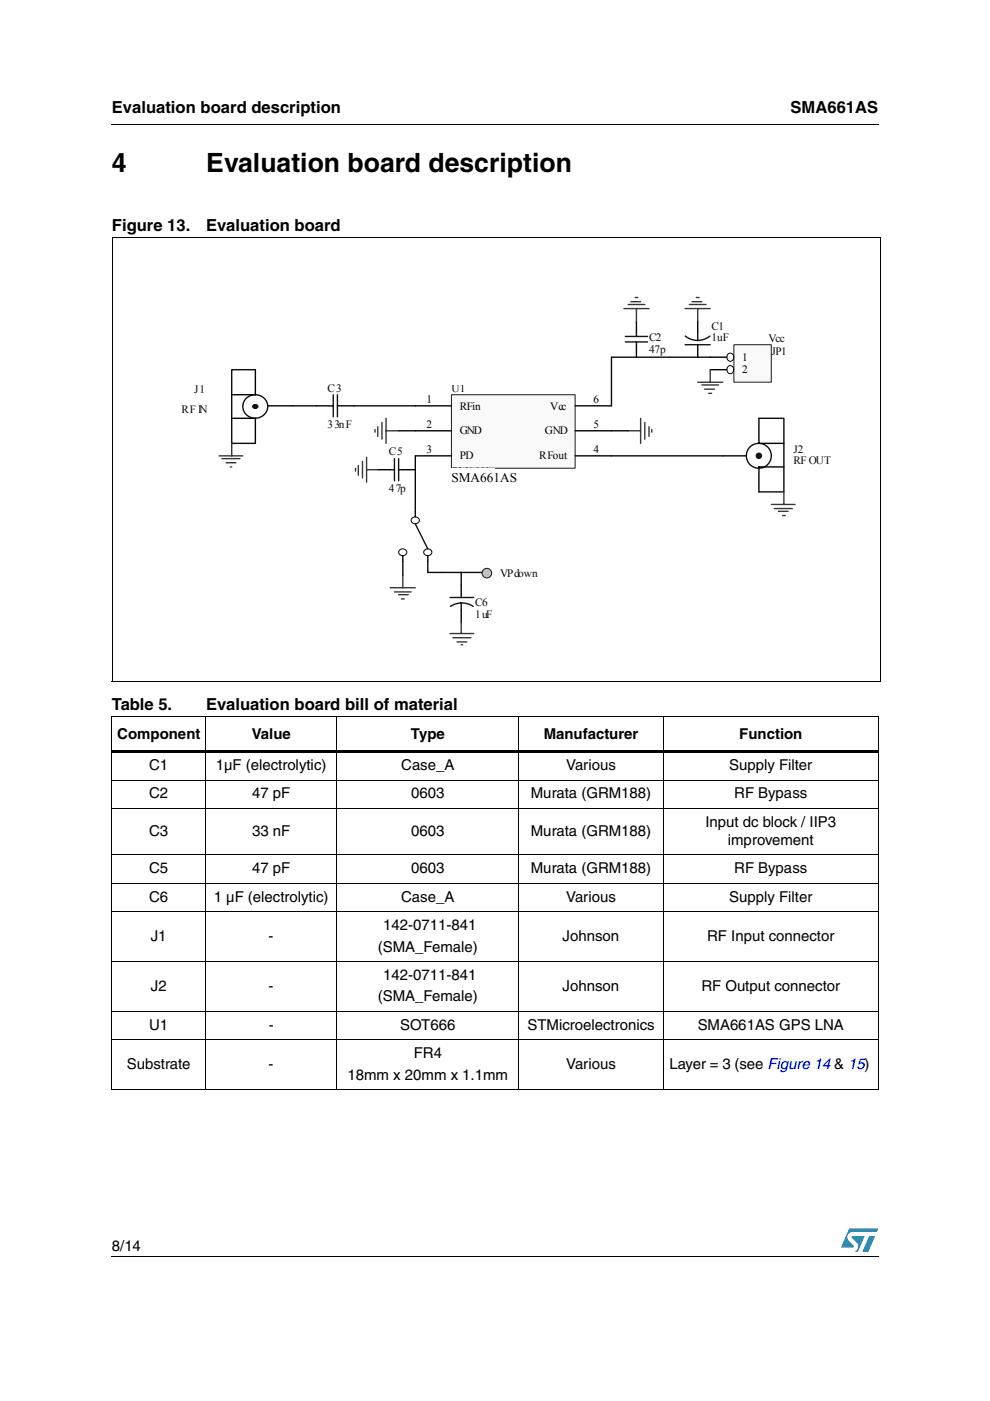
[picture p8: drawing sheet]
<svg xmlns="http://www.w3.org/2000/svg" width="210mm" height="297mm" viewBox="0 0 210 297" stroke-linecap="round" stroke-linejoin="round" font-family="sans-serif">
<g fill="#009ad9">
<path d="M184.3 262.1h1.2l-1.4 3.3h-1.3z"/>
<path d="M180.1 260.5h6.1l-.3 .7h-5.1a1.13 1.13 0 0 0-1.1 .7 1.13 1.13 0 0 0 .3 1.2l1 1v.3l-2.7 .1z"/>
<path d="M180.6 262.1h2.7l-1.4 3.3h-.7a1.18 1.18 0 0 0 .5-1.9l-1.1-1.1z"/>
</g>
<path d="M23.6 26.2l.1 .2zM23.6 266.3l.1 .1z" fill="#000"/>
<path d="M23.7 26.3h162.6M23.7 266.3h162.6" fill="none" stroke="#000" stroke-width=".21"/>
<g fill="#fff">
<path d="M92.2 78.6h6.6v6.2h-6.6z"/>
<path d="M92.3 70.6h6.6v5.6h-6.6z"/>
<path d="M123.3 73h4.3v2.9h-4.3z"/>
<path d="M124 78.2h4.4v6.5h-4.4z"/>
<path d="M99.3 87.8h10.7v5.7h-10.7z"/>
<path d="M30.2 50.2h156.5v94.4h-156.5z"/>
<path d="M30.2 50.2h156.5v94.1h-156.5z"/>
</g>
<g fill="none" stroke="#363636" stroke-width=".29">
<path d="M132.3 65.4h5.3M133.2 64.6h3.5M133.8 64h2M134.7 63.1h.5M134.9 65.4v2.7M145.3 65.4h5.3M146.2 64.6h3.5M146.7 64h2.1M147.6 63.1h.6M147.9 65.4v2.7M46.5 96.6h5M47.1 97.2h3.8"/>
<path d="M47.9 98.1h2.1M48.8 99h.3M49.1 94v2.6M79.5 91.1v.5M80.1 90.5v2M81 89.6v3.5M81.9 88.7v5.3M81.9 91.3h2.6M163.6 107h5M164.1 107.8h3.9M165 108.4h2.1M165.9 109.3h.6"/>
<path d="M166.2 104.3v2.7"/>
</g>
<path d="M54.1 78.4v5.3h-5M134.9 68.1v2.3M134.9 73.1v2.6M147.9 68.1v2.3M147.9 73.1v2.6M49.1 88.7h5v5.3M56.8 86h5.3M67.1 86h2.7M72.4 86h2.7M153.2 96.6h5M160.9 88.7v5.3h5.3M166.2 99h-5.3v5.3" fill="none" stroke="#000" stroke-width=".29"/>
<path d="M132.6 72.5h4.7M132.6 71.3h4.7M134.9 70.4v.9M134.9 72.5v.6M145.3 73.1h5.3M145.3 71.2l1.2 .7 1.4 .3M147.9 70.4v1.8M150.5 71.2l-1.2 .7-1.4 .3M69.8 86h.9M70.7 83.7v4.7M71.5 86h.9M71.5 83.7v4.7" fill="none" stroke="#121212" stroke-width=".29"/>
<g fill="none" stroke="#0e0e0e" stroke-width=".29">
<path d="M52.1 84.6a2.57 2.57 0 0 1 3.8-.3 2.57 2.57 0 0 1-.1 3.8 2.57 2.57 0 0 1-3.4-.1 2.57 2.57 0 0 1-.3-3.4z"/>
<circle cx="160.9" cy="96.6" r="2.64"/>
</g>
<g fill="#121212" stroke="#121212" stroke-width=".21">
<path d="M53.6 86a.55 .55 0 0 1 .7-.3 .55 .55 0 0 1 .3 .7 .55 .55 0 0 1-.7 .2 .55 .55 0 0 1-.3-.6z" fill-rule="evenodd"/>
<circle cx="160.9" cy="96.6" r=".58"/>
</g>
<path d="M54.1 78.4h-5v15.6h5M129.6 75.7h21M62.1 86h5M75.1 86h13M129.6 96.6h23.6M160.9 88.7h5.3v15.6h-5.3" fill="none" stroke="#090909" stroke-width=".29"/>
<path d="M155.6 73.1h7.9v7.9h-7.9z" fill="#f9f9f9"/>
<path d="M155.6 73.1h7.9v7.9h-7.9z" fill="none" stroke="#1b1b1b" stroke-width=".21"/>
<path d="M154.3 75.1a.78 .78 0 0 1 1.1 .1 .78 .78 0 0 1 0 1.1 .78 .78 0 0 1-1.1 0 1 1 0 0 1 0-1.2zM154.3 77.8a.78 .78 0 0 1 1.1 .1 .78 .78 0 0 1 0 1 .78 .78 0 0 1-1.1 .1 1 1 0 0 1 0-1.2z" fill="none" stroke="#000" stroke-width=".21"/>
<path d="M150.6 75.7h3.5M150.6 78.4h3.5" fill="none" stroke="#000" stroke-width=".29"/>
<path d="M129.6 75.7v10.3M84.5 91.3h3.6" fill="none" stroke="#090909" stroke-width=".29"/>
<path d="M150.6 78.4v2.6M147.9 81h5.3M148.8 81.6h3.6M149.4 82.5h2.1M150.3 83.4h.6" fill="none" stroke="#363636" stroke-width=".29"/>
<path d="M95.7 83.7h26.2v15.6h-26.2z" fill="#f9f9f9"/>
<path d="M95.7 83.7h26.2v15.6h-26.2z" fill="none" stroke="#1b1b1b" stroke-width=".21"/>
<g fill="none" stroke="#000" stroke-width=".29">
<path d="M80.1 99.6h2.6M85.4 99.6h2.7M88.1 96.6h7.6M88.1 91.3h7.6M88.1 86h7.6M122 96.6h7.6M122 91.3h7.6M122 86h7.6M85.4 117.8v1.2M88.1 108.4v1.2M90.7 117.8v1.2M97.8 124v2.7"/>
<path d="M97.8 129.3v2.7"/>
</g>
<g fill="none" stroke="#363636" stroke-width=".29">
<path d="M75.4 99.3v.6M76 98.7v2.1M76.9 97.8v3.5M77.7 96.9v5.3M77.7 99.6h2.4M133.2 91.3h2.6M135.8 88.7v5.3M136.7 89.6v3.5M137.6 90.5v2M138.2 91.1v.5M82.7 124.6h5.4M83.6 125.5h3.6"/>
<path d="M84.5 126.1h2.1M85.1 127h.6M85.4 122v2.6M95.4 134.3h5M96 135.2h3.8M96.9 136.1h2.1M97.8 136.7h.3M97.8 132v2.3"/>
</g>
<path d="M88.1 96.6v11.8M129.6 91.3h3.6M85.4 119v3M90.7 119v2.4h7.1v2.6M97.8 121.4h5.3" fill="none" stroke="#090909" stroke-width=".29"/>
<path d="M84.8 116.6a.77 .77 0 0 1 1.2 0 .77 .77 0 0 1-.3 1.2 .76 .76 0 0 1-1-.2 .76 .76 0 0 1 .1-1zM87.4 109.8a.78 .78 0 0 1 1.2 0 .78 .78 0 0 1-.2 1.2 .77 .77 0 0 1-1-.2 .77 .77 0 0 1 0-1zM90.1 116.6a.77 .77 0 0 1 1.2 0 .77 .77 0 0 1-.3 1.2 .76 .76 0 0 1-.9-.2 .76 .76 0 0 1 0-1z" fill="none" stroke="#000" stroke-width=".21"/>
<path d="M82.7 99.6h.9M83.6 97.2v4.7M84.5 99.6h.9M84.5 97.2v4.7M88.1 111.1l2.6 5.3M95.4 126.7h5M95.5 128.6a4.4 4.4 0 0 1 4.8 0M97.8 127.8v1.5" fill="none" stroke="#121212" stroke-width=".29"/>
<circle cx="103.2" cy="121.5" r="1.02" fill="#c0c0c0" stroke="#121212" stroke-width=".21"/>
<g fill="#fff">
<path d="M95.5 79.9h6.7v1.8h-6.7z"/>
<path d="M95.5 99.3h9.4v3.6h-9.4z"/>
<path d="M95.5 99.2h9.5v.1h-9.5z"/>
<path d="M104.8 99.3h.2v3.7h-.2z"/>
<path d="M95.4 102.8h9.5v.2h-9.5z"/>
<path d="M95.4 99.2h.2v3.7h-.2z"/>
</g>
<g fill="none" stroke="#000" stroke-width=".21">
<path d="M23.8 50.3h162.9M23.8 50.2v94.3M186.6 50.3v94.3M23.6 152h162.7M23.7 152.1v78.8M23.7 144.5h162.9M43.6 151.9v79.2M71.4 151.9v79.2M110 151.9v79.2M140.6 151.9v79.2M186.2 152.1v78.8M23.6 165.4h162.7"/>
<path d="M23.6 171.4h162.7M23.6 181.3h162.7M23.6 187.3h162.7M23.6 193.3h162.7M23.6 203.9h162.7M23.6 214.4h162.7M23.6 220.5h162.7M23.6 231h162.7"/>
</g>
<path d="M23.6 159.2h162.7v.5h-162.7z" fill="#000"/>
<g font-size="5.6">
<text x="23.7" y="36.4">4</text>
<text x="43.7" y="36.4">Evaluation board description</text>
</g>
<g font-size="3.5">
<text x="23.7" y="23.9">Evaluation board description</text>
<text x="167.6" y="23.9">SMA661AS</text>
<text x="23.7" y="49.1">Figure 13.</text>
<text x="43.7" y="49.1">Evaluation board</text>
<text x="23.7" y="150.5">Table 5.</text>
<text x="43.7" y="150.5">Evaluation board bill of material</text>
</g>
<g font-size="3.2">
<text x="24.8" y="156.6">Component</text>
<text x="53.4" y="156.6">Value</text>
<text x="87.1" y="156.6">Type</text>
<text x="115.3" y="156.6">Manufacturer</text>
<text x="156.7" y="156.6">Function</text>
<text x="31.6" y="163.3">C1</text>
<text x="45.8" y="163.3">1µF (electrolytic)</text>
<text x="85.1" y="163.3">Case_A</text>
<text x="120" y="163.3">Various</text>
<text x="154.6" y="163.3">Supply Filter</text>
<text x="31.6" y="169.3">C2</text>
<text x="53.4" y="169.3">47 pF</text>
<text x="87.2" y="169.3">0603</text>
<text x="112.6" y="169.3">Murata (GRM188)</text>
<text x="155.7" y="169.3">RF Bypass</text>
<text x="31.6" y="177.2">C3</text>
<text x="53.4" y="177.2">33 nF</text>
<text x="87.2" y="177.2">0603</text>
<text x="112.6" y="177.2">Murata (GRM188)</text>
<text x="149.6" y="175.3">Input dc block / IIP3</text>
<text x="154.3" y="179.2">improvement</text>
<text x="31.6" y="185.2">C5</text>
<text x="53.4" y="185.2">47 pF</text>
<text x="87.2" y="185.2">0603</text>
<text x="112.6" y="185.2">Murata (GRM188)</text>
<text x="155.7" y="185.2">RF Bypass</text>
<text x="31.6" y="191.2">C6</text>
<text x="45.3" y="191.2">1 µF (electrolytic)</text>
<text x="85.1" y="191.2">Case_A</text>
<text x="120" y="191.2">Various</text>
<text x="154.6" y="191.2">Supply Filter</text>
<text x="81.3" y="197.1">142-0711-841</text>
<text x="32" y="199.5">J1</text>
<text x="57" y="199.5">-</text>
<text x="80.1" y="201.7">(SMA_Female)</text>
<text x="119.3" y="199.5">Johnson</text>
<text x="149.9" y="199.5">RF Input connector</text>
<text x="81.3" y="207.7">142-0711-841</text>
<text x="32" y="210">J2</text>
<text x="57" y="210">-</text>
<text x="80.1" y="212.3">(SMA_Female)</text>
<text x="119.3" y="210">Johnson</text>
<text x="148.7" y="210">RF Output connector</text>
<text x="31.6" y="218.3">U1</text>
<text x="57" y="218.3">-</text>
<text x="84.9" y="218.3">SOT666</text>
<text x="111.8" y="218.3">STMicroelectronics</text>
<text x="147.9" y="218.3">SMA661AS GPS LNA</text>
<text x="26.9" y="226.6">Substrate</text>
<text x="57" y="226.6">-</text>
<text x="87.7" y="224.3">FR4</text>
<text x="120" y="226.6">Various</text>
<text x="141.9" y="226.6">Layer = 3 (see Figure 14 &amp; 15)</text>
<text x="73.7" y="228.9">18mm x 20mm x 1.1mm</text>
<text x="23.7" y="265.1">8/14</text>
</g>
<text font-size="2.8" x="95.7" y="102.1">SMA661AS</text>
<g font-size="2.4" fill="#090909">
<text x="150.9" y="69.9">C1</text>
<text x="137.6" y="72.2">C2</text>
<text x="137.6" y="74.9">47p</text>
<text x="150.9" y="72.2">1uF</text>
<text x="163" y="72.5">Vcc</text>
<text x="163.6" y="75.2">JP1</text>
<text x="41.2" y="83.4">J1</text>
<text x="69.5" y="83.1">C3</text>
<text x="95.7" y="83.1">U1</text>
<text x="38.5" y="87.5">RF IN</text>
<text x="69.5" y="90.8">33nF</text>
<text x="82.4" y="96.4">C5</text>
<text x="95.7" y="100.8">SMA661</text>
<text x="168.3" y="96.1">J2</text>
<text x="168.3" y="98.4">RF OUT</text>
<text x="82.4" y="104.3">47p</text>
<text x="106" y="122.3">VPdown</text>
<text x="100.7" y="128.5">C6</text>
<text x="100.7" y="131.1">1uF</text>
</g>
<g font-size="2.4">
<text x="157.4" y="76.6">1</text>
<text x="157.4" y="79">2</text>
<text x="90.4" y="85.5">1</text>
<text x="97.5" y="87">RFin</text>
<text x="116.7" y="87">Vcc</text>
<text x="125.8" y="85.5">6</text>
<text x="90.4" y="90.8">2</text>
<text x="97.5" y="91.9">GND</text>
<text x="115.5" y="91.9">GND</text>
<text x="125.8" y="90.8">5</text>
<text x="90.4" y="96.1">3</text>
<text x="97.5" y="97.2">PD</text>
<text x="114.3" y="97.2">RFout</text>
<text x="125.8" y="96.1">4</text>
</g>
</svg>
